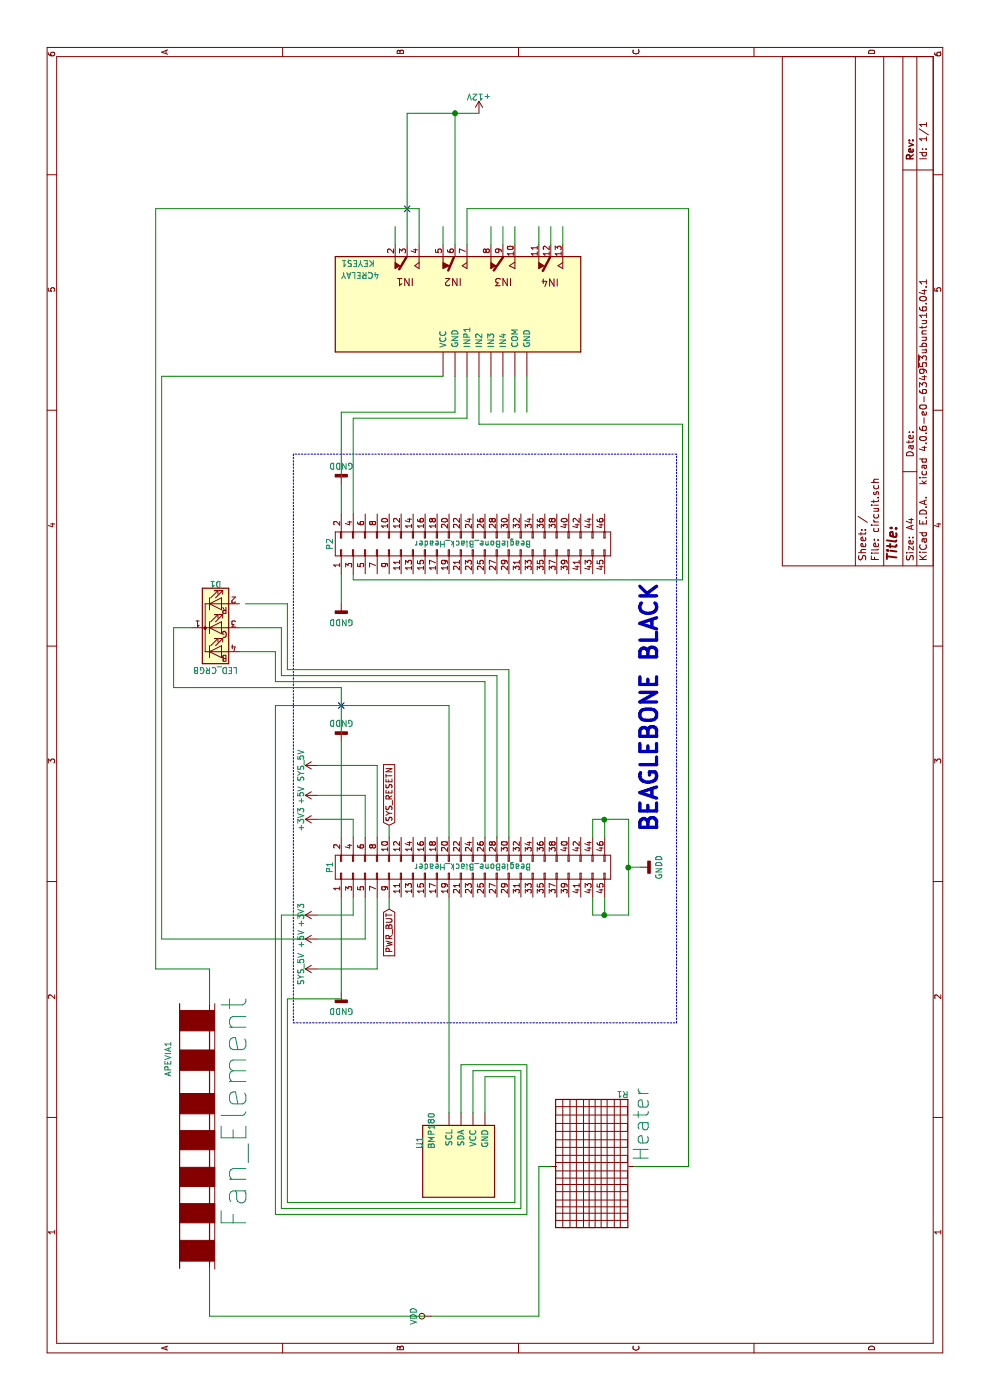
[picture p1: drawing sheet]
EESchema Schematic File Version 2
LIBS:relays
LIBS:power
LIBS:device
LIBS:transistors
LIBS:conn
LIBS:linear
LIBS:regul
LIBS:74xx
LIBS:cmos4000
LIBS:adc-dac
LIBS:memory
LIBS:xilinx
LIBS:microcontrollers
LIBS:dsp
LIBS:microchip
LIBS:analog_switches
LIBS:motorola
LIBS:texas
LIBS:intel
LIBS:audio
LIBS:interface
LIBS:digital-audio
LIBS:philips
LIBS:display
LIBS:cypress
LIBS:siliconi
LIBS:opto
LIBS:atmel
LIBS:contrib
LIBS:valves
LIBS:sensors
LIBS:BeagleBone-Black-Cape-cache
LIBS:circuit-cache
EELAYER 25 0
EELAYER END
$Descr A4 11693 8268
encoding utf-8
Sheet 1 1
Title ""
Date ""
Rev ""
Comp ""
Comment1 ""
Comment2 ""
Comment3 ""
Comment4 ""
$EndDescr
$Comp
L LED_CRGB D1
U 1 1
P 6450 1800
F 0 "D1" H 6450 2170 50  0000 C CNN
F 1 "LED_CRGB" H 6450 1450 50  0000 C CNN
F 2 "" H 6450 1750 50  0001 C CNN
F 3 "" H 6450 1750 50  0001 C CNN
	1    6450 1800
	0    1    1    0   
$EndComp
$Comp
L GNDD #PWR01
U 1 1
P 4450 5350
F 0 "#PWR01" H 4450 5100 50  0001 C CNN
F 1 "GNDD" H 4450 5200 50  0000 C CNN
F 2 "" H 4450 5350 60  0000 C CNN
F 3 "" H 4450 5350 60  0000 C CNN
	1    4450 5350
	1    0    0    -1  
$EndComp
$Comp
L GNDD #PWR02
U 1 1
P 5500 2850
F 0 "#PWR02" H 5500 2600 50  0001 C CNN
F 1 "GNDD" H 5500 2700 50  0000 C CNN
F 2 "" H 5500 2850 60  0000 C CNN
F 3 "" H 5500 2850 60  0000 C CNN
	1    5500 2850
	0    -1   -1   0   
$EndComp
$Comp
L GNDD #PWR03
U 1 1
P 3400 2850
F 0 "#PWR03" H 3400 2600 50  0001 C CNN
F 1 "GNDD" H 3400 2700 50  0000 C CNN
F 2 "" H 3400 2850 60  0000 C CNN
F 3 "" H 3400 2850 60  0000 C CNN
	1    3400 2850
	0    1    1    0   
$EndComp
$Comp
L GNDD #PWR04
U 1 1
P 6650 2850
F 0 "#PWR04" H 6650 2600 50  0001 C CNN
F 1 "GNDD" H 6650 2700 50  0000 C CNN
F 2 "" H 6650 2850 60  0000 C CNN
F 3 "" H 6650 2850 60  0000 C CNN
	1    6650 2850
	0    1    1    0   
$EndComp
$Comp
L GNDD #PWR05
U 1 1
P 7650 2850
F 0 "#PWR05" H 7650 2600 50  0001 C CNN
F 1 "GNDD" H 7650 2700 50  0000 C CNN
F 2 "" H 7650 2850 60  0000 C CNN
F 3 "" H 7650 2850 60  0000 C CNN
	1    7650 2850
	0    -1   -1   0   
$EndComp
$Comp
L +3V3 #PWR06
U 1 1
P 4850 2650
F 0 "#PWR06" H 4850 2500 50  0001 C CNN
F 1 "+3V3" H 4850 2790 50  0000 C CNN
F 2 "" H 4850 2650 60  0000 C CNN
F 3 "" H 4850 2650 60  0000 C CNN
	1    4850 2650
	1    0    0    -1  
$EndComp
$Comp
L +5V #PWR07
U 1 1
P 5050 2650
F 0 "#PWR07" H 5050 2500 50  0001 C CNN
F 1 "+5V" H 5050 2790 50  0000 C CNN
F 2 "" H 5050 2650 60  0000 C CNN
F 3 "" H 5050 2650 60  0000 C CNN
	1    5050 2650
	1    0    0    -1  
$EndComp
$Comp
L +3V3 #PWR08
U 1 1
P 4050 2650
F 0 "#PWR08" H 4050 2500 50  0001 C CNN
F 1 "+3V3" H 4050 2790 50  0000 C CNN
F 2 "" H 4050 2650 60  0000 C CNN
F 3 "" H 4050 2650 60  0000 C CNN
	1    4050 2650
	1    0    0    -1  
$EndComp
$Comp
L +5V #PWR09
U 1 1
P 3850 2650
F 0 "#PWR09" H 3850 2500 50  0001 C CNN
F 1 "+5V" H 3850 2790 50  0000 C CNN
F 2 "" H 3850 2650 60  0000 C CNN
F 3 "" H 3850 2650 60  0000 C CNN
	1    3850 2650
	1    0    0    -1  
$EndComp
$Comp
L SYS_5V #PWR010
U 1 1
P 5300 2650
F 0 "#PWR010" H 5300 2500 50  0001 C CNN
F 1 "SYS_5V" H 5300 2790 50  0000 C CNN
F 2 "" H 5300 2650 60  0000 C CNN
F 3 "" H 5300 2650 60  0000 C CNN
	1    5300 2650
	1    0    0    -1  
$EndComp
$Comp
L SYS_5V #PWR011
U 1 1
P 3600 2650
F 0 "#PWR011" H 3600 2500 50  0001 C CNN
F 1 "SYS_5V" H 3600 2790 50  0000 C CNN
F 2 "" H 3600 2650 60  0000 C CNN
F 3 "" H 3600 2650 60  0000 C CNN
	1    3600 2650
	1    0    0    -1  
$EndComp
Text GLabel 4800 3250 2    50   Input ~ 0
SYS_RESETN
Text GLabel 4100 3250 0    50   Input ~ 0
PWR_BUT
$Comp
L BeagleBone_Black_Header P1
U 1 1
P 4450 3950
F 0 "P1" H 4450 5150 50  0000 C CNN
F 1 "BeagleBone_Black_Header" V 4450 3950 50  0000 C CNN
F 2 "Socket_BeagleBone_Black:Socket_BeagleBone_Black" H 4450 3100 60  0001 C CNN
F 3 "" H 4450 3100 60  0000 C CNN
	1    4450 3950
	1    0    0    -1  
$EndComp
$Comp
L BeagleBone_Black_Header P2
U 1 1
P 7150 3950
F 0 "P2" H 7150 5150 50  0000 C CNN
F 1 "BeagleBone_Black_Header" V 7150 3950 50  0000 C CNN
F 2 "Socket_BeagleBone_Black:Socket_BeagleBone_Black" H 7150 3100 60  0001 C CNN
F 3 "" H 7150 3100 60  0000 C CNN
	1    7150 3950
	1    0    0    -1  
$EndComp
$Comp
L BMP180 U1
U 1 1
P 2000 3950
F 0 "U1" H 2100 4400 50  0000 L CNN
F 1 "BMP180" H 2100 4300 50  0000 L CNN
F 2 "" H 1900 3950 50  0001 C CIN
F 3 "" H 1900 3950 50  0001 C CNN
	1    2000 3950
	1    0    0    -1  
$EndComp
$Comp
L 4CRELAY KEYES1
U 1 1
P 9350 3550
F 0 "KEYES1" H 8650 3700 50  0000 L CNN
F 1 "4CRELAY" H 8650 3600 50  0000 L CNN
F 2 "" H 9000 3550 50  0001 C CNN
F 3 "" H 9000 3550 50  0001 C CNN
	1    9350 3550
	0    1    1    0   
$EndComp
$Comp
L +12V #PWR012
U 1 1
P 10750 4000
F 0 "#PWR012" H 10750 3850 50  0001 C CNN
F 1 "+12V" H 10750 4140 50  0000 C CNN
F 2 "" H 10750 4000 50  0001 C CNN
F 3 "" H 10750 4000 50  0001 C CNN
	1    10750 4000
	0    1    1    0   
$EndComp
$Comp
L Heater R1
U 1 1
P 1950 5100
F 0 "R1" V 2550 5000 50  0000 C CNN
F 1 "Heater" H 2300 4850 128 0000 C CNN
F 2 "" V 1880 5100 50  0001 C CNN
F 3 "" H 1950 5100 50  0001 C CNN
	1    1950 5100
	1    0    0    -1  
$EndComp
$Comp
L Fan_Element APEVIA1
U 1 1
P 2050 3800
F 0 "APEVIA1" H 2850 6200 50  0000 C CNN
F 1 "Fan_Element" H 2400 5650 207 0000 C CNN
F 2 "" H 2050 3730 50  0001 C CNN
F 3 "" V 2045 3830 50  0001 C CNN
	1    2050 3800
	1    0    0    -1  
$EndComp
$Comp
L VDD #PWR013
U 1 1
P 700 3600
F 0 "#PWR013" H 700 3450 50  0001 C CNN
F 1 "VDD" H 700 3750 50  0000 C CNN
F 2 "" H 700 3600 50  0001 C CNN
F 3 "" H 700 3600 50  0001 C CNN
	1    700  3600
	1    0    0    -1  
$EndComp
Text Notes 4750 5500 0    139  ~ 28
BEAGLEBONE BLACK
NoConn ~ 5800 2850
NoConn ~ 9950 3400
Wire Wire Line
	4700 4950 4850 4950
Wire Wire Line
	4850 4950 4850 5250
Wire Wire Line
	4850 5250 4050 5250
Wire Wire Line
	4050 5250 4050 4950
Wire Wire Line
	4050 4950 4200 4950
Wire Wire Line
	4200 5050 4050 5050
Connection ~ 4050 5050
Wire Wire Line
	4700 5050 4850 5050
Connection ~ 4850 5050
Wire Wire Line
	4450 5350 4450 5250
Connection ~ 4450 5250
Wire Wire Line
	4700 2950 4850 2950
Wire Wire Line
	4850 2950 4850 2650
Wire Wire Line
	4700 3050 5050 3050
Wire Wire Line
	5050 3050 5050 2650
Wire Wire Line
	5300 2650 5300 3150
Wire Wire Line
	5300 3150 4700 3150
Wire Wire Line
	4200 2950 4050 2950
Wire Wire Line
	4050 2950 4050 2650
Wire Wire Line
	4200 3050 3850 3050
Wire Wire Line
	3850 3050 3850 2650
Wire Wire Line
	4200 3150 3600 3150
Wire Wire Line
	3600 3150 3600 2650
Wire Wire Line
	4700 2850 5500 2850
Wire Wire Line
	4200 2850 3400 2850
Wire Wire Line
	6650 2850 6900 2850
Wire Wire Line
	7400 2850 7650 2850
Wire Wire Line
	4700 3250 4800 3250
Wire Wire Line
	4200 3250 4100 3250
Wire Notes Line
	3150 2450 3150 5650
Wire Notes Line
	3150 5650 7900 5650
Wire Notes Line
	7900 5650 7900 2450
Wire Notes Line
	7900 2450 3150 2450
Wire Wire Line
	2400 3750 4200 3750
Wire Wire Line
	4700 3750 5800 3750
Wire Wire Line
	1600 2350 4050 2350
Wire Wire Line
	4050 2350 4050 2550
Wire Wire Line
	2700 4050 2700 4300
Wire Wire Line
	2700 4300 1650 4300
Wire Wire Line
	1650 4300 1650 2400
Wire Wire Line
	3350 2400 3350 2850
Wire Wire Line
	5950 1450 5950 2850
Wire Wire Line
	1550 2300 5800 2300
Wire Wire Line
	5800 2300 5800 3750
Wire Wire Line
	6450 1600 6450 1450
Wire Wire Line
	6450 1450 5950 1450
Wire Wire Line
	5950 2850 5550 2850
Wire Wire Line
	6250 2000 6250 2300
Wire Wire Line
	6250 2300 6000 2300
Wire Wire Line
	6000 2300 6000 4050
Wire Wire Line
	6000 4050 4700 4050
Wire Wire Line
	6450 2000 6450 2350
Wire Wire Line
	6450 2350 6050 2350
Wire Wire Line
	6050 2350 6050 4150
Wire Wire Line
	6050 4150 4700 4150
Wire Wire Line
	6650 2050 6650 2400
Wire Wire Line
	6650 2400 6100 2400
Wire Wire Line
	6100 2400 6100 4250
Wire Wire Line
	6100 4250 4700 4250
Wire Wire Line
	3850 2550 3850 1350
Wire Wire Line
	3850 1350 8550 1350
Wire Wire Line
	9650 3300 9800 3300
Wire Wire Line
	9950 3500 9650 3500
Wire Wire Line
	9650 3700 9800 3700
Wire Wire Line
	9650 3900 9950 3900
Wire Wire Line
	9650 4100 9800 4100
Wire Wire Line
	9650 4200 9800 4200
Wire Wire Line
	9650 4300 9800 4300
Wire Wire Line
	9650 4500 9800 4500
Wire Wire Line
	9650 4700 9800 4700
Wire Wire Line
	8200 3900 8550 3900
Wire Wire Line
	8550 1350 8550 3700
Wire Wire Line
	8250 3800 8550 3800
Wire Wire Line
	8150 4000 8550 4000
Wire Wire Line
	9650 4600 9800 4600
Wire Wire Line
	9650 3400 10750 3400
Wire Wire Line
	8550 4100 8250 4100
Wire Wire Line
	8550 4200 8250 4200
Wire Wire Line
	8550 4300 8250 4300
Wire Wire Line
	8550 4400 8250 4400
Wire Wire Line
	8250 3800 8250 2850
Wire Wire Line
	8250 2850 7700 2850
Wire Wire Line
	8200 3900 8200 2950
Wire Wire Line
	8200 2950 7400 2950
Wire Wire Line
	8150 4000 8150 5700
Wire Wire Line
	8150 5700 6850 5700
Wire Wire Line
	6850 5700 6850 2950
Wire Wire Line
	6850 2950 6900 2950
Wire Wire Line
	3300 1750 3600 1750
Wire Wire Line
	1100 1750 700  1750
Wire Wire Line
	2400 4050 2700 4050
Wire Wire Line
	2400 3950 2750 3950
Wire Wire Line
	2750 3950 2750 4350
Wire Wire Line
	2750 4350 1600 4350
Wire Wire Line
	1600 4350 1600 2350
Wire Wire Line
	1650 2400 3350 2400
Wire Wire Line
	1550 2300 1550 4400
Wire Wire Line
	1550 4400 2800 4400
Wire Wire Line
	2800 4400 2800 3850
Wire Wire Line
	2800 3850 2400 3850
Wire Wire Line
	10750 3400 10750 4000
Connection ~ 10750 3800
Wire Wire Line
	10750 3800 9650 3800
Wire Wire Line
	9950 1300 9950 3500
Wire Wire Line
	9950 5750 1950 5750
Wire Wire Line
	9950 3900 9950 5750
Wire Wire Line
	1950 4600 1950 4500
Wire Wire Line
	1950 5750 1950 5300
Wire Wire Line
	3600 1750 3600 1300
Wire Wire Line
	3600 1300 9950 1300
Wire Wire Line
	1950 4500 700  4500
Wire Wire Line
	700  4500 700  3600
Wire Wire Line
	700  1750 700  3550
$EndSCHEMATC
